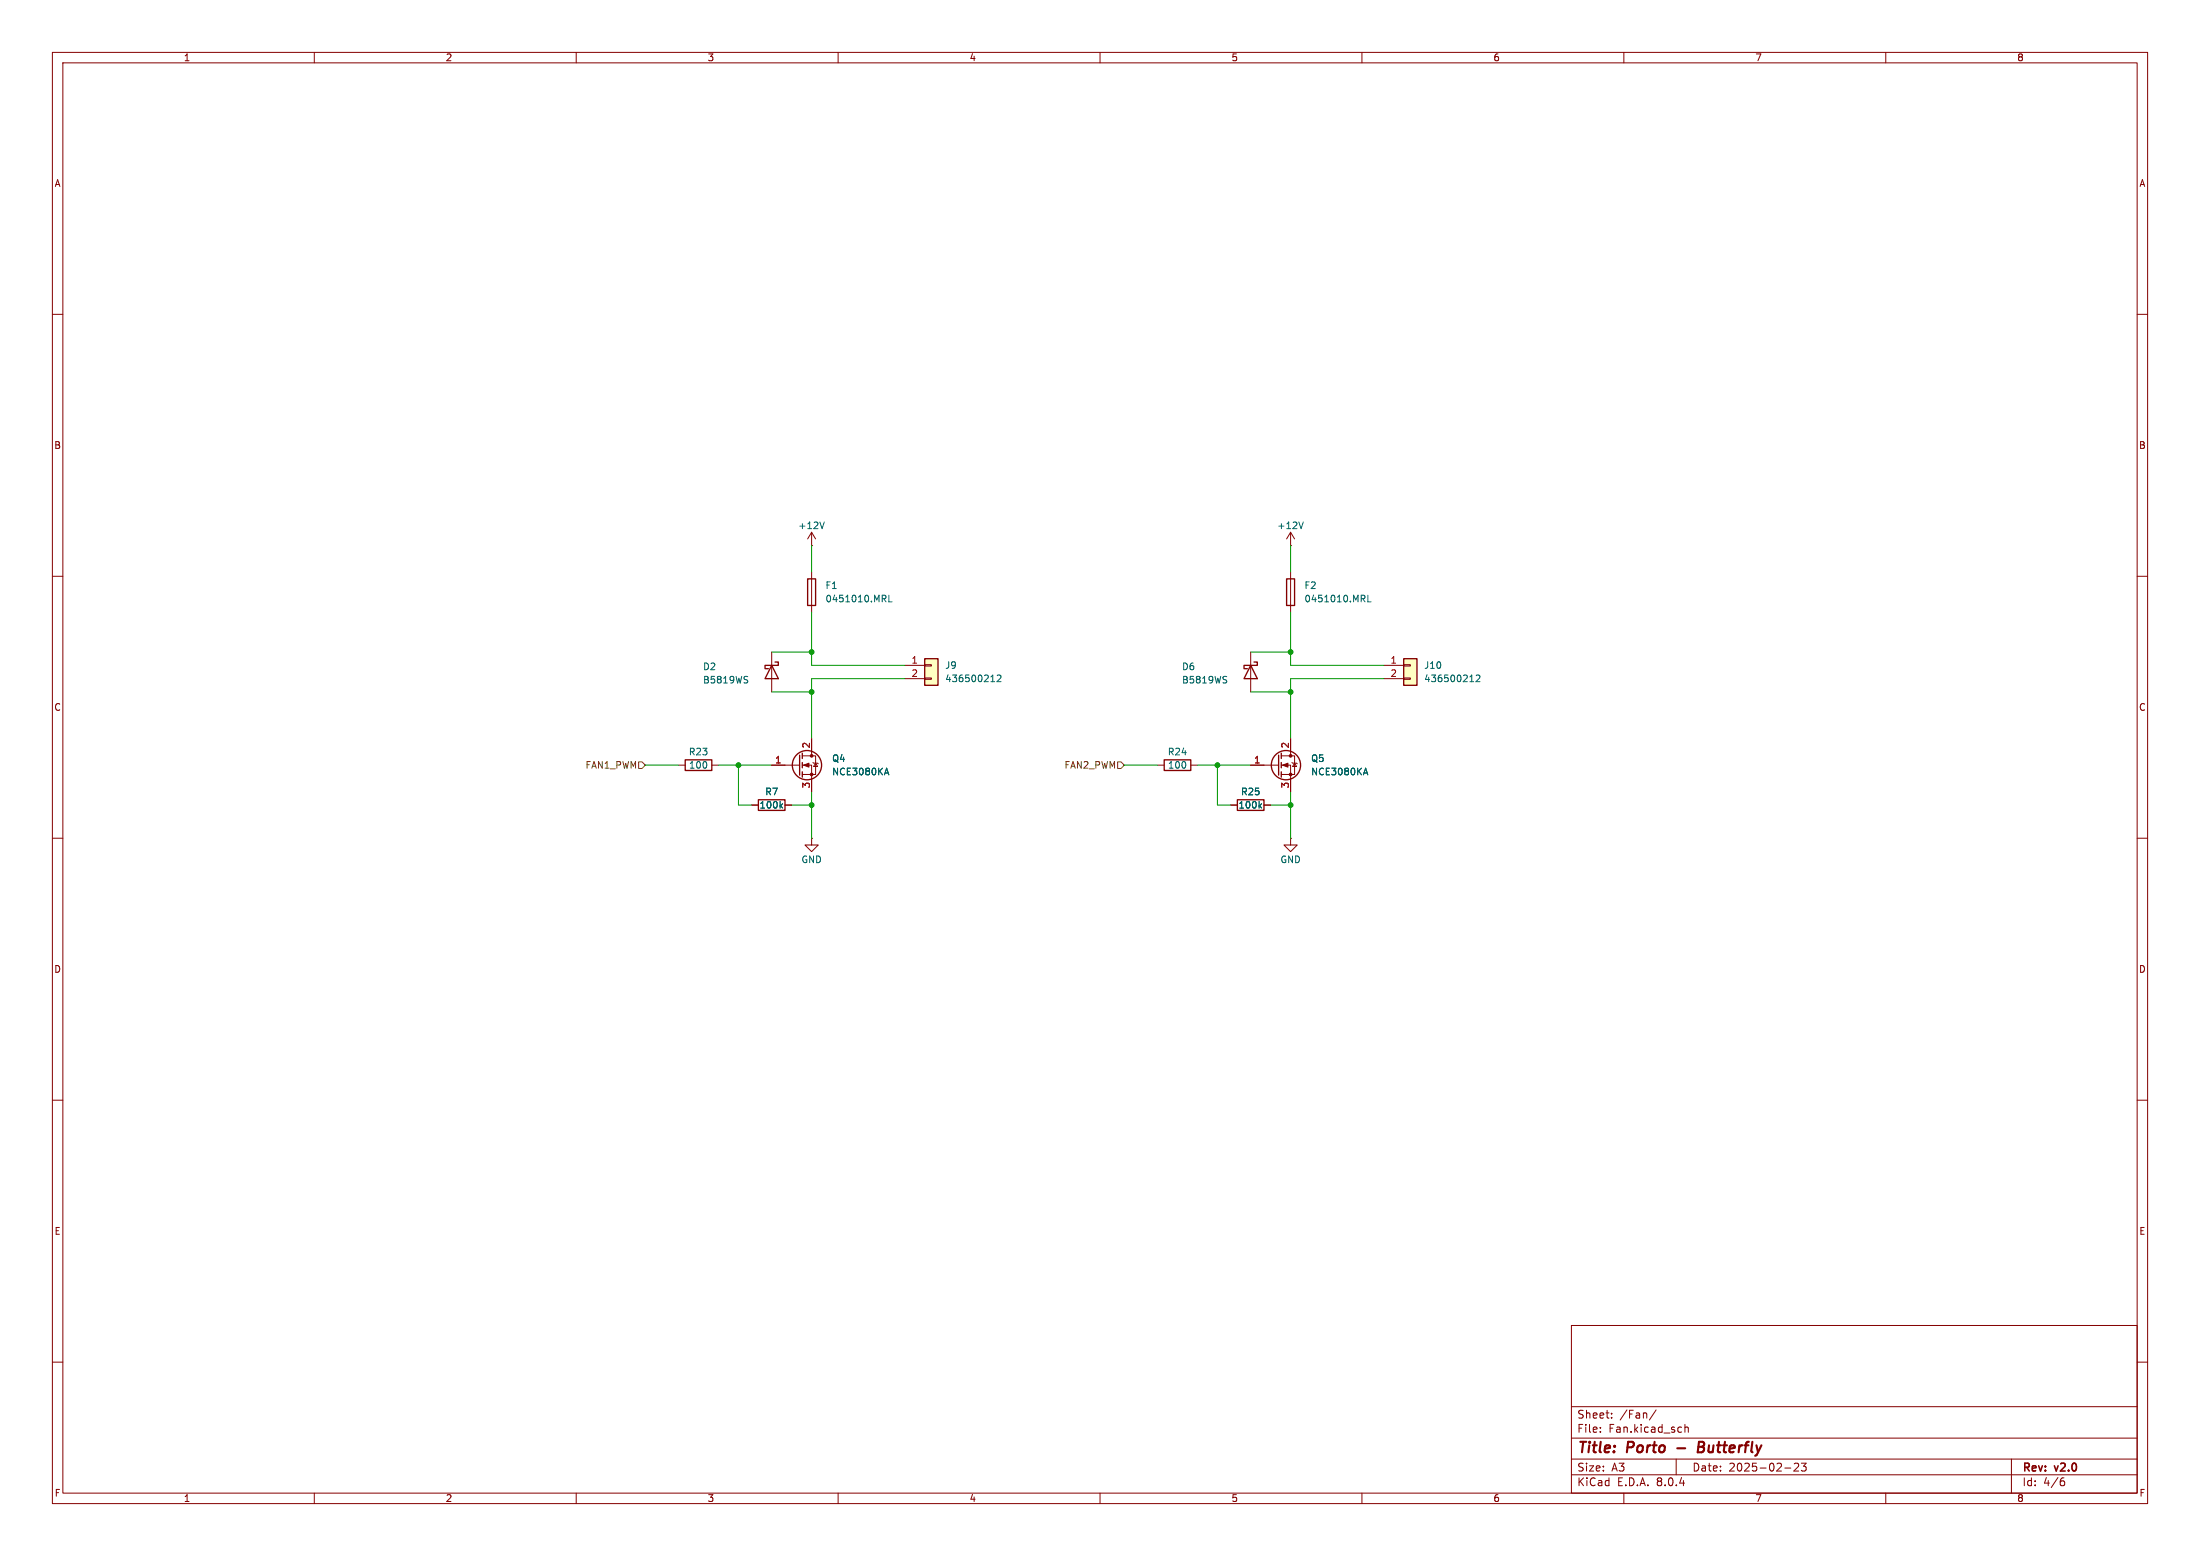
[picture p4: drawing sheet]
<svg xmlns="http://www.w3.org/2000/svg" width="420mm" height="297mm" viewBox="0 0 420 297" stroke-linecap="round" stroke-linejoin="round" font-family="sans-serif">
<g fill="none" stroke="#840000" stroke-width=".19">
<path d="M10 10h400v277h-400zM12 12h396v273h-396zM60 10v2M110 10v2M160 10v2M210 10v2M260 10v2M310 10v2M360 10v2M10 60h2M408 60h2M10 110h2"/>
<path d="M246.4 104.1h.1M246.4 101.6v2.5M246.4 109.2v7.6M246.4 101.6l-.8 1.3M246.4 101.6l.7 1.3M408 110h2M147.3 124.5v7.6M10 160h2M221 146.1h1.2M227.3 146.1h1.3M238.8 146.1h5.3M244.6 146.1h1.8v5"/>
<path d="M244.6 144.3h2.5v3.5h-2.5M246.4 141v3.3M246.6 145.5l1 .3M247.1 145.7l.4 .6h-.7zM408 160h2M10 210h2M408 210h2M10 260h2M300 253h108v32h-108zM408 260h2M300 278.5h108M300 274.5h108"/>
<path d="M300 268.5h108M305.5 273.2v.2M305.5 272.5v.1M307.7 270.5v.2M307.7 269.8v.1M316.2 269.1l-1.3 1.9M320 278.5v3M321.7 271.9v1.5M321.7 272.5l.2-.1 .3 .1 .1 .9M342.5 279.4l.6-.1 .2 .1 .1 .3-1 1.1h1M343.9 279.3h.9l-.5 .6 .4 .1v.6l-.2 .2-.6-.2M384 278.5v6.5"/>
<path d="M60 285v2M110 285v2M160 285v2M210 285v2M260 285v2M300 281.5h108M310 285v2M340.7 280.2h1.2M360 285v2M393.6 282.7h.3l.3 .2-.1 .5-.5 .2M394 282.1l-.4 .1"/>
</g>
<path d="M320.2 276.4h1.5M324.2 276.2h.7M324.9 276.2l.3 .1M325 275.2h-.7l-.2 2 1-.1M325.1 276.1l-.2 .1" fill="none" stroke="#840000" stroke-width=".4"/>
<g fill="none" stroke="#840000" stroke-width=".25">
<path d="M245.6 110.5h1.5v5.1h-1.5zM147.3 127l1.3 2.5h-2.6zM148 126.4h.6v.6h-2.6v.6h.7M222.2 145h5.1v2.1h-5.1zM244.1 144.1v3.9M244.6 143.8v1M244.6 145.5v1.1M244.6 147.3v1"/>
<circle cx="245.5" cy="146" r="2.79"/>
</g>
<g fill="#840000" stroke="#840000" stroke-width=".19">
<path d="M244.9 146.1l1-.4v.7z"/>
<circle cx="246.4" cy="147.8" r=".25"/>
<circle cx="246.4" cy="144.3" r=".25"/>
</g>
<path d="M248.8 99.6l-.4 1.3M261.1 113.6v1.3h.6M142.5 129.8l.3 .2-.3 .4M142.6 129.1l.2 .1M260.4 147.5h.6M260.7 146.6l.4 1.3" fill="none" stroke="#006464" stroke-width=".19"/>
<path d="M268 125.7h2.5v5.1h-2.5z" fill="#ffffc2"/>
<g fill="none" stroke="#840000" stroke-width=".19">
<path d="M238.8 124.5v7.6M264.2 127h3.8M264.2 129.5h3.8M268 129.4h1.2v.3h-1.2zM268 126.9h1.2v.2h-1.2zM129.5 146.1h1.3M135.9 146.1h1.3M147.3 146.1h5.4M153.2 146.1h1.7v5M153.2 144.3h2.5v3.5h-2.5M154.9 141v3.3M155.2 145.5l1 .3"/>
<path d="M155.7 145.7l.4 .6h-.8zM234.9 153.7h1.3M241.3 153.7h1.3M154.9 160v1.3h1.3l-1.3 1.3-1.2-1.3h1.2M154.9 160h.1M246.4 160v1.3h1.2l-1.2 1.3-1.3-1.3h1.3M246.4 160h.1"/>
</g>
<g fill="none" stroke="#840000" stroke-width=".25">
<path d="M238.8 127l1.2 2.5h-2.5zM239.4 126.4h.6v.6h-2.5v.6h.6M268 125.7h2.5v5.1h-2.5zM130.8 145h5.1v2.1h-5.1zM152.7 144.1v3.9M153.2 143.8v1M153.2 145.5v1.1M153.2 147.3v1M236.2 152.7h5.1v2h-5.1z"/>
<circle cx="154.1" cy="146" r="2.79"/>
</g>
<path d="M233.9 129.8l.3 .2-.3 .4M234 129.1l.2 .1M280.6 130.1h.7M281.8 129l.5-.2 .2 .4-.8 .9h.8M169 147.5h.6M169.3 146.6l.4 1.3M240.5 153.8l.3 .4M240.8 153.4l-.4 .5" fill="none" stroke="#006464" stroke-width=".19"/>
<g fill="#840000" stroke="#840000" stroke-width=".19">
<path d="M153.4 146.1l1-.4v.7z"/>
<circle cx="154.9" cy="147.8" r=".25"/>
<circle cx="154.9" cy="144.3" r=".25"/>
</g>
<path d="M176.5 125.7h2.6v5.1h-2.6z" fill="#ffffc2"/>
<g fill="none" stroke="#840000" stroke-width=".19">
<path d="M154.9 104.1h.1M154.9 101.6v2.5M154.9 109.2v7.6M154.9 101.6l-.7 1.3M154.9 101.6l.8 1.3M172.7 127h3.8M172.7 129.5h3.8M176.5 129.4h1.3v.3h-1.3zM176.5 126.9h1.3v.2h-1.3zM143.5 153.7h1.3M147.3 146.1h2.6M149.9 153.7h1.2"/>
<path d="M154.9 141v2.5M154.9 148.6v2.5M234.9 153.7h1.3M238.8 146.1h2.5M241.3 153.7h1.3M246.4 141v2.5M246.4 148.6v2.5"/>
</g>
<path d="M154.2 110.5h1.5v5.1h-1.5zM176.5 125.7h2.6v5.1h-2.6zM144.8 152.7h5.1v2h-5.1z" fill="none" stroke="#840000" stroke-width=".25"/>
<path d="M157.4 99.6l-.5 1.3M169.7 113.6v1.3h.6M189.2 130.1h.7M190.4 129l.5-.2 .2 .4-.8 .9h.8M149 153.8l.4 .4M149.4 153.4l-.5 .5M169 147.5h.6M169.3 146.6l.4 1.3M240.5 153.8l.3 .4M240.8 153.4l-.4 .5M260.4 147.5h.6M260.7 146.6l.4 1.3" fill="none" stroke="#006464" stroke-width=".19"/>
<path d="M121.9 145.4h.7l.6 .7-.6 .6h-.7zM213.4 145.4h.6l.6 .7-.6 .6h-.6z" fill="none" stroke="#725600" stroke-width=".19"/>
<g fill="none" stroke="#009600" stroke-width=".19">
<path d="M154.9 104.1v5.1M154.9 116.8v10.2h17.8M246.4 116.8v10.2h17.8M246.4 104.1v5.1M147.3 124.5h7.6M147.3 132.1h7.6M172.7 129.5h-17.8v11.5M238.8 124.5h7.6M238.8 132.1h7.6M264.2 129.5h-17.8v11.5M123.2 146.1h6.3M137.2 146.1h10.1"/>
<path d="M141 146.1v7.6h2.5M151.1 153.7h3.8M154.9 151.1v8.9M214.6 146.1h6.4M228.6 146.1h10.2M232.4 146.1v7.6h2.5M242.6 153.7h3.8M246.4 151.1v8.9"/>
</g>
<g fill="#009600" stroke="#009600" stroke-width=".19">
<circle cx="154.9" cy="124.5" r=".46"/>
<circle cx="154.9" cy="132.1" r=".46"/>
<circle cx="141" cy="146.1" r=".46"/>
<circle cx="154.9" cy="153.7" r=".46"/>
<circle cx="246.4" cy="124.5" r=".46"/>
<circle cx="246.4" cy="132.1" r=".46"/>
<circle cx="232.4" cy="146.1" r=".46"/>
<circle cx="246.4" cy="153.7" r=".46"/>
</g>
<g font-size="2.8" fill="#840000">
<text x="301" y="277.9">Title:</text>
<text x="310.6" y="277.9">Porto</text>
<text x="325.8" y="277.9">Butterfly</text>
</g>
<g font-size="2.1" fill="#840000">
<text x="301" y="273.7">File:</text>
<text x="301" y="271">Sheet:</text>
<text x="307.1" y="273.7">Fan.kicad_sch</text>
<text x="309.2" y="271">/Fan/</text>
<text x="301" y="281.1">Size:</text>
<text x="307.6" y="281.1">A3</text>
<text x="323" y="281.1">Date:</text>
<text x="330" y="281.1">2025-02-23</text>
<text x="386" y="281.3">Rev:</text>
<text x="392.4" y="281.3">v2.0</text>
<text x="301" y="283.9">KiCad</text>
<text x="308.7" y="283.9">E.D.A.</text>
<text x="316.3" y="283.9">8.0.4</text>
<text x="386" y="283.9">Id:</text>
<text x="390.1" y="283.9">4/6</text>
</g>
<g font-size="1.8" fill="#840000">
<text x="35" y="11.9">1</text>
<text x="85" y="11.9">2</text>
<text x="135" y="11.9">3</text>
<text x="185" y="11.9">4</text>
<text x="235" y="11.9">5</text>
<text x="285" y="11.9">6</text>
<text x="335" y="11.9">7</text>
<text x="385" y="11.9">8</text>
<text x="10.3" y="35.9">A</text>
<text x="408.3" y="35.9">A</text>
<text x="10.3" y="85.9">B</text>
<text x="408.2" y="85.9">B</text>
<text x="10.3" y="135.9">C</text>
<text x="408.2" y="135.9">C</text>
<text x="10.3" y="185.9">D</text>
<text x="408.2" y="185.9">D</text>
<text x="10.3" y="235.9">E</text>
<text x="408.3" y="235.9">E</text>
<text x="10.3" y="285.9">F</text>
<text x="35" y="286.9">1</text>
<text x="85" y="286.9">2</text>
<text x="135" y="286.9">3</text>
<text x="185" y="286.9">4</text>
<text x="235" y="286.9">5</text>
<text x="285" y="286.9">6</text>
<text x="335" y="286.9">7</text>
<text x="385" y="286.9">8</text>
<text x="408.3" y="285.9">F</text>
</g>
<g font-size="1.8" fill="#006464">
<text x="152.3" y="101.2">+12V</text>
<text x="243.7" y="101.2">+12V</text>
<text x="157.5" y="112.6">F1</text>
<text x="248.9" y="112.6">F2</text>
<text x="157.5" y="115.2">0451010.MRL</text>
<text x="248.9" y="115.2">0451010.MRL</text>
<text x="134.1" y="128.1">D2</text>
<text x="134.1" y="130.7">B5819WS</text>
<text x="180.3" y="127.9">J9</text>
<text x="180.3" y="130.4">436500212</text>
<text x="225.6" y="128.1">D6</text>
<text x="225.6" y="130.7">B5819WS</text>
<text x="271.8" y="127.9">J10</text>
<text x="271.8" y="130.4">436500212</text>
<text x="131.4" y="144.4">R23</text>
<text x="131.4" y="146.9">100</text>
<text x="158.8" y="148.2">NCE3080KA</text>
<text x="158.8" y="145.6">Q4</text>
<text x="222.8" y="144.4">R24</text>
<text x="222.9" y="146.9">100</text>
<text x="250.2" y="148.2">NCE3080KA</text>
<text x="250.2" y="145.6">Q5</text>
<text x="144.9" y="154.5">100k</text>
<text x="146" y="152">R7</text>
<text x="236.3" y="154.5">100k</text>
<text x="236.8" y="152">R25</text>
<text x="152.9" y="164.9">GND</text>
<text x="244.3" y="164.9">GND</text>
</g>
<g font-size="1.8" fill="#a90000">
<text x="173.9" y="126.7">1</text>
<text x="173.9" y="129.3">2</text>
<text x="265.4" y="126.7">1</text>
<text x="265.4" y="129.3">2</text>
<text x="154.7" y="142.9" transform="rotate(-90 154.7 142.9)">2</text>
<text x="246.1" y="142.9" transform="rotate(-90 246.1 142.9)">2</text>
<text x="147.9" y="145.8">1</text>
<text x="239.3" y="145.8">1</text>
<text x="154.7" y="150.6" transform="rotate(-90 154.7 150.6)">3</text>
<text x="246.1" y="150.6" transform="rotate(-90 246.1 150.6)">3</text>
</g>
<g font-size="1.8" fill="#725600">
<text x="111.7" y="146.9">FAN1_PWM</text>
<text x="203.1" y="146.9">FAN2_PWM</text>
</g>
</svg>
